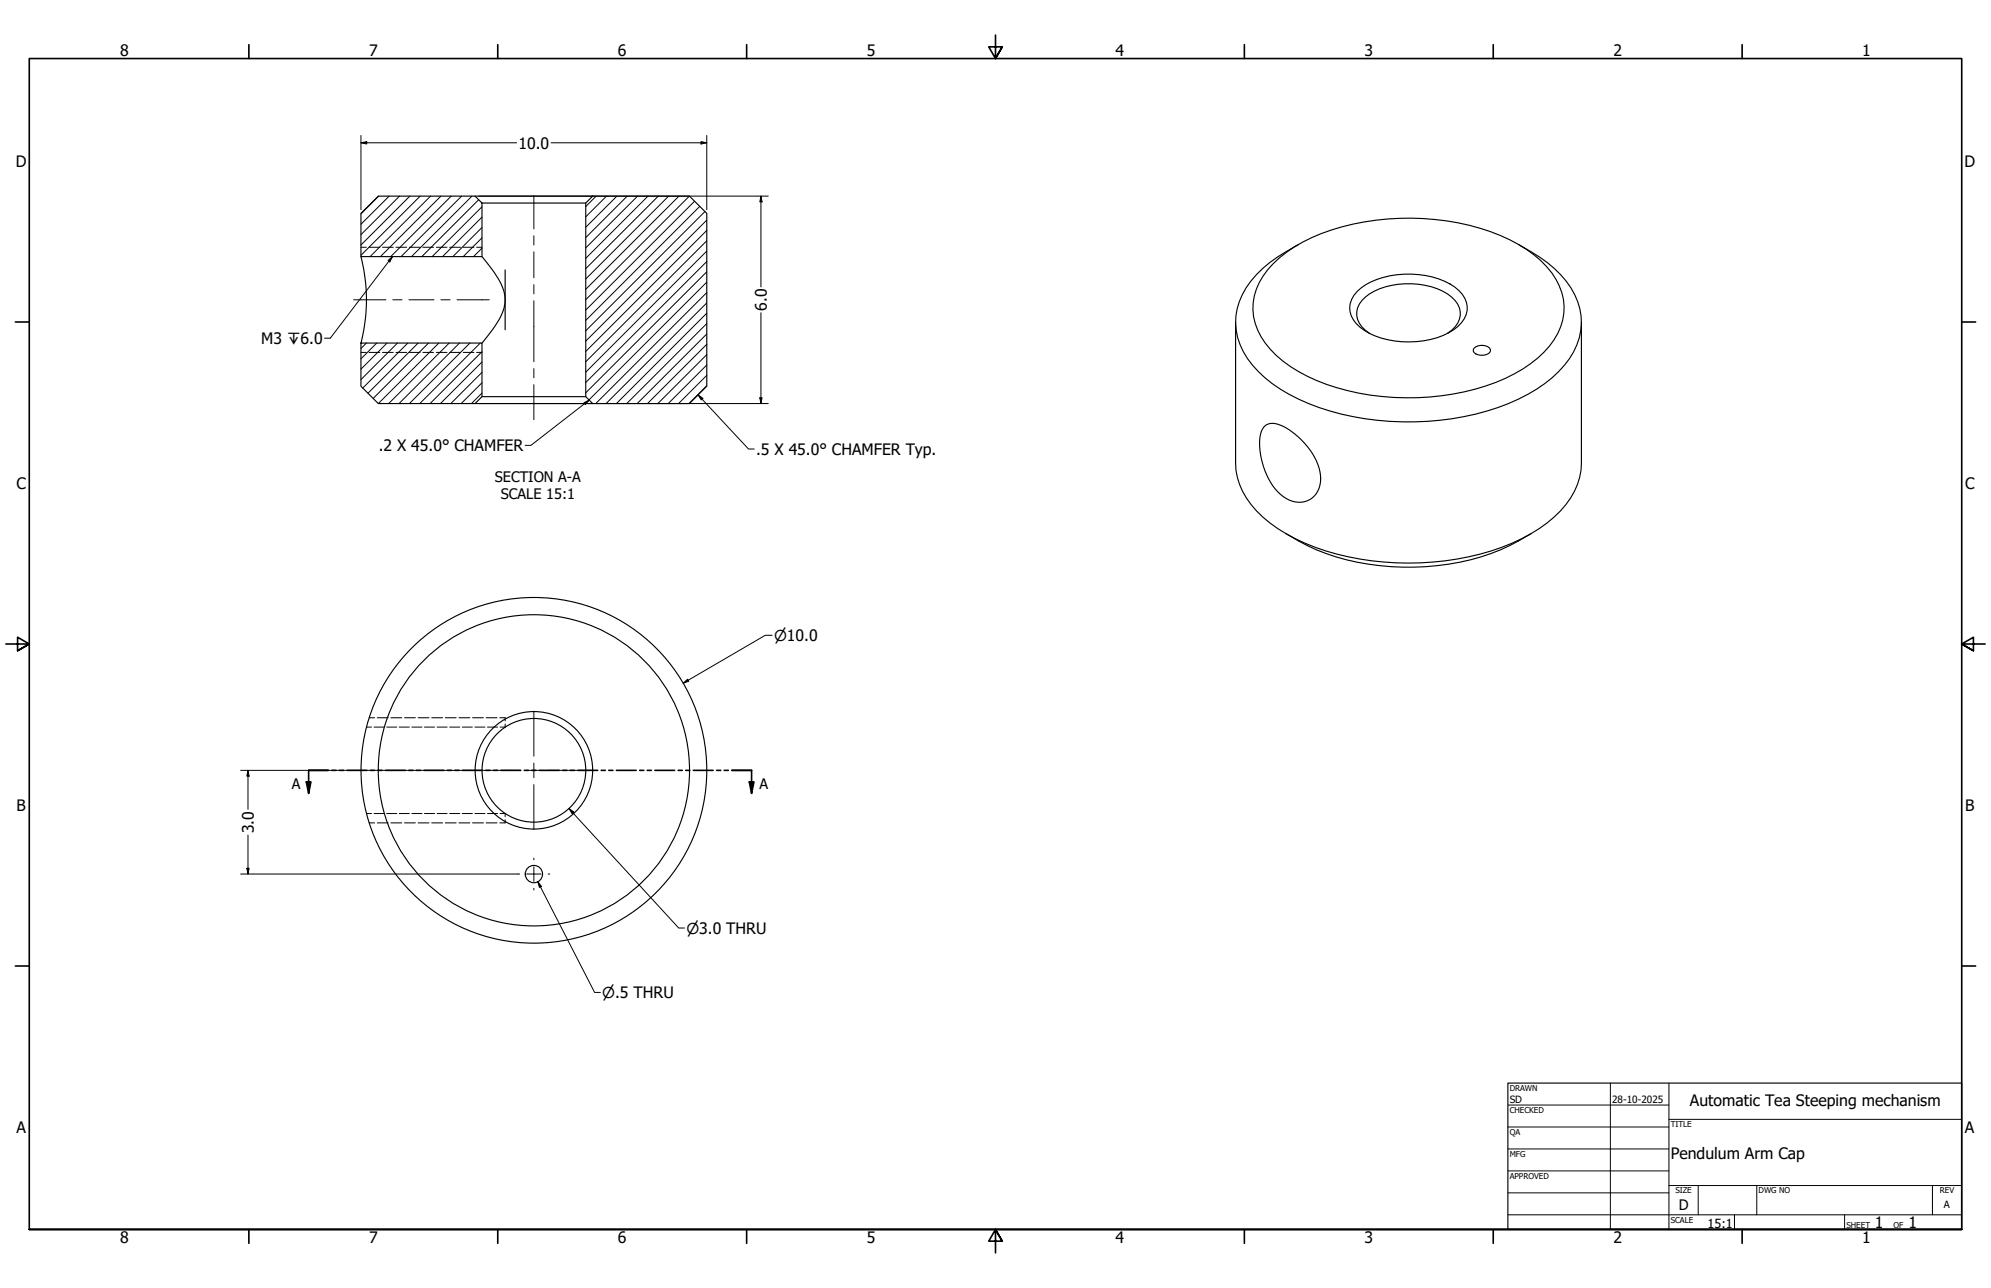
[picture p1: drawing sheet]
<svg xmlns="http://www.w3.org/2000/svg" width="864mm" height="559mm" viewBox="0 0 864 559" stroke-linecap="round" stroke-linejoin="round" font-family="sans-serif">
<!-- layer: Hatch (ANSI) -->
<g fill="none" stroke="#000" stroke-width=".43">
<path d="M164.3 85.1l-7.7 7.7M168.8 85.1l-12.2 12.2M173.3 85.1l-16.7 16.7M177.8 85.1l-21.2 21.2M182.2 85.1l-25.6 25.7M186.8 85.1l-26.3 26.2M191.2 85.1l-26.2 26.2M195.7 85.1l-26.2 26.2M200.2 85.1l-26.2 26.2M204.7 85.1l-26.2 26.2M207.6 86.6l-24.6 24.7M209.1 98.7l-12.7 12.6"/>
<path d="M209.1 94.2l-17.2 17.1M209.1 89.7l-21.7 21.6M258.6 85.1l-4.5 4.5M263.1 85.1l-9 9M267.6 85.1l-13.5 13.5M272.1 85.1l-18 18M276.5 85.1l-22.4 22.5M281.1 85.1l-27 27M285.5 85.1l-31.4 31.5M290 85.1l-35.9 35.9M294.5 85.1l-40.4 40.4M299 85.1l-44.9 44.9"/>
<path d="M301.3 87.3l-47.2 47.2M303.5 89.5l-49.4 49.5M305.8 91.8l-51.7 51.7M306.6 100l-52.5 52.5M306.6 95.5l-52.5 52.5M209.1 107.7l-3.7 3.6M209.1 103.2l-8.2 8.1M306.6 117.9l-52.5 52.5M306.6 113.5l-52.5 52.4M306.6 108.9l-52.5 52.6M306.6 104.5l-52.5 52.5M306.6 135.9l-39.2 39.2"/>
<path d="M306.6 131.4l-43.7 43.7M306.6 126.9l-48.2 48.2M306.6 122.4l-51.1 51.1M158.9 148.8l-2.3 2.4M163.4 148.8l-6.8 6.9M167.9 148.8l-11.3 11.4M172.4 148.8l-15.8 15.9M176.9 148.8l-19.6 19.6M181.4 148.8l-21.8 21.8M185.9 148.8l-24 24.1M190.4 148.8l-26.3 26.3M194.8 148.8l-26.2 26.3"/>
<path d="M199.3 148.8l-26.2 26.3M203.8 148.8l-26.2 26.3M208.3 148.8l-26.2 26.3M209.1 157.1l-18.1 18M209.1 152.6l-22.6 22.5M306.6 158.4l-16.8 16.7M306.6 153.8l-21.3 21.3M306.6 149.4l-25.8 25.7M306.6 144.9l-30.2 30.2M306.6 140.4l-34.7 34.7M209.1 170.5l-4.6 4.6M209.1 166.1l-9.1 9"/>
<path d="M209.1 161.5l-13.6 13.6M306.6 167.3l-7.8 7.8M306.6 162.8l-12.3 12.3"/>
</g>
<!-- layer: Hidden (ANSI) -->
<g fill="none" stroke="#000" stroke-width=".43">
<path d="M159 315.5h2.1M162.2 315.5h4.4M167.7 315.5h4.4M173.2 315.5h4.4M178.6 315.5h4.4M184.1 315.5h4.4M189.6 315.5h4.4M195.1 315.5h4.3M200.5 315.5h4.4M206 315.5h4.4M211.5 315.5h4.3M219.1 314.1v1.4h-2.2"/>
<path d="M219.1 311.4v1.4M159 353h2.1M162.2 353h4.4M167.7 353h4.4M173.2 353h4.4M178.6 353h4.4M184.1 353h4.4M189.6 353h4.4M195.1 353h4.3M200.5 353h4.4M206 353h4.4M211.5 353h4.3"/>
<path d="M216.9 353h2.2v1.3M219.1 355.7v1.3"/>
</g>
<!-- layer: Hidden Narrow (ANSI) -->
<g fill="none" stroke="#000" stroke-width=".43">
<path d="M156.6 107.3h2.3M160.1 107.3h4.6M165.9 107.3h4.7M171.7 107.3h4.7M177.6 107.3h4.6M183.4 107.3h4.7M189.2 107.3h4.7M195.1 107.3h4.6M200.9 107.3h4.7M206.7 107.3h2.4M156.6 152.9h2.3M160.1 152.9h4.6"/>
<path d="M165.9 152.9h4.7M171.7 152.9h4.7M177.6 152.9h4.6M183.4 152.9h4.7M189.2 152.9h4.7M195.1 152.9h4.6M200.9 152.9h4.7M206.7 152.9h2.4M160.1 311.4h2.4M163.7 311.4h4.7M169.5 311.4h4.8M175.5 311.4h4.7"/>
<path d="M181.4 311.4h4.7M187.3 311.4h4.7M193.1 311.4h4.8M199.1 311.4h4.7M205 311.4h4.7M210.9 311.4h4.7M216.8 311.4h2.3M160.1 357h2.4M163.7 357h4.7M169.5 357h4.8M175.5 357h4.7M181.4 357h4.7"/>
<path d="M187.3 357h4.7M193.1 357h4.8M199.1 357h4.7M205 357h4.7M210.9 357h4.7M216.8 357h2.3"/>
</g>
<!-- layer: Visible (ANSI) -->
<g fill="none" stroke="#000" stroke-width=".49">
<path d="M156.6 92.6l7.5-7.5h42l3 3v23.2h-52.5zM206.1 85.1h92.9l7.6 7.5v75l-7.6 7.5h-41.9l-3-3v-84l3-3M209.1 88.1h45M156.6 111.3a74.5 74.5 0 0 1 0 37.5M209.1 111.3l1.9 2.5a36.5 36.5 0 0 1 8 14.4 19.7 19.7 0 0 1-4.5 13.7l-5.4 6.9M219.1 117.1v26M552.3 114.4a68.1 68.1 0 0 1 34.6-17.2 108.3 108.3 0 0 1 68 6.8 43.2 43.2 0 0 1 21.4 20 24.3 24.3 0 0 1-4.3 26.2 59 59 0 0 1-27.7 17.3 108.6 108.6 0 0 1-77.3-4.3 43.2 43.2 0 0 1-21.5-20 24.3 24.3 0 0 1 4.4-26.2zM563.2 106.1a60.8 60.8 0 0 0-20.7 15.9 27.3 27.3 0 0 0 .8 36.5 64.7 64.7 0 0 0 28.8 18.3 122.8 122.8 0 0 0 82.2-1.7 58.2 58.2 0 0 0 26.5-19.5 27 27 0 0 0-1.5-33.6 60.8 60.8 0 0 0-20.6-15.9M535.9 139.8v61.2a31.9 31.9 0 0 0 11.9 23.4 84.7 84.7 0 0 0 42 18.1 118.8 118.8 0 0 0 70.2-8.8 49.9 49.9 0 0 0 22.9-20.5 27.2 27.2 0 0 0 3-12.2v-61.2M588.6 126.5a32.1 32.1 0 0 1 23.5-7.6 31.8 31.8 0 0 1 20.7 7.2 9.8 9.8 0 0 1-.4 15.5 36.3 36.3 0 0 1-30.3 5.8 21.4 21.4 0 0 1-16-10.4 9.6 9.6 0 0 1 2.5-10.5zM156.6 148.8h52.5v23.3l-3 3h-42l-7.5-7.5zM594 144.6a9.8 9.8 0 0 1-5.1-11 16.6 16.6 0 0 1 12.1-9.2 34.8 34.8 0 0 1 26.9 3.1 9.8 9.8 0 0 1 5.1 11.1 11.8 11.8 0 0 1-5.2 6"/>
<path d="M639.4 151a4.9 4.9 0 0 1 7.1 .7 3.2 3.2 0 0 1-4.3 2.4 2.85 2.85 0 0 1-3.1-2.4zM206.1 175.1h51M209.1 172.1h45M548.7 184.8a7 7 0 0 1 7.9 .2 32.1 32.1 0 0 1 15.9 19.6 10.2 10.2 0 0 1-7.9 13.3 14.9 14.9 0 0 1-13.6-8.8 30.3 30.3 0 0 1-3.9-21.9zM557.9 231.6a98.5 98.5 0 0 0 60.6 14.3 93.1 93.1 0 0 0 45.5-14.3"/>
<circle cx="231.6" cy="334.2" r="25.5"/>
<circle cx="231.6" cy="334.2" r="22.5"/>
<circle cx="231.6" cy="334.2" r="67.5"/>
<circle cx="231.6" cy="334.2" r="75"/>
<circle cx="231.6" cy="379.2" r="3.8"/>
</g>
<!-- layer: Section Line (ANSI) -->
<g fill="none" stroke="#000" stroke-width=".71">
<path d="M132.9 339.2h2l-1 5zM142.5 334.2h-8.6v10M144 334.2h1.8M147.2 334.2h1.8M150.6 334.2h8.5M160.7 334.2h1.8M163.9 334.2h1.8M167.3 334.2h8.5M177.3 334.2h1.8M180.6 334.2h1.8M183.9 334.2h8.6M194 334.2h1.8"/>
<path d="M197.3 334.2h1.8M200.6 334.2h8.6M210.7 334.2h1.8M214 334.2h1.8M217.3 334.2h8.6M227.4 334.2h1.8M230.7 334.2h1.8M234 334.2h8.6M244.1 334.2h1.8M247.4 334.2h1.8M250.7 334.2h8.6M260.8 334.2h1.8"/>
<path d="M264.1 334.2h1.8M267.4 334.2h8.5M277.5 334.2h1.8M280.7 334.2h1.8M284.1 334.2h8.5M294.1 334.2h1.8M297.4 334.2h1.8M300.7 334.2h8.6M310.8 334.2h1.8M314.1 334.2h1.8M317.4 334.2h8.6v10M325 339.2h2l-1 5z"/>
</g>
<g fill="#000">
<path d="M132.9 339.2h2l-1 5z" fill-rule="evenodd"/>
<path d="M325 339.2h2l-1 5z" fill-rule="evenodd"/>
</g>
<!-- layer: Border (ANSI) -->
<g fill="none" stroke="#000" stroke-width=".71">
<path d="M107.9 19.4v6M215.9 19.4v6M323.8 19.4v6M431.8 15.2v10.2l-2.9-5.1h5.8l-2.9 5.1 2.9-5.1M539.8 19.4v6M647.7 19.4v6M755.6 19.4v6M6.7 139.7h6M850.9 139.7h6M2.5 279.4h10.2l-5.1-2.9v5.8l5.1-2.9-5.1 2.9M861.1 279.4h-10.2l5.1-2.9v5.8l-5.1-2.9 5.1 2.9M6.7 419.1h6"/>
<path d="M850.9 419.1h6M12.7 533.4v-508h838.2v508h-838.2h838.2M107.9 533.4v6M215.9 533.4v6M323.8 533.4v6M434.7 538.5l-2.9-5.1 2.9 5.1h-5.8l2.9-5.1v10.2M539.8 533.4v6M647.7 533.4v6M755.6 533.4v6"/>
</g>
<!-- layer: Title (ANSI) -->
<g fill="none" stroke="#000" stroke-width=".43">
<path d="M654 479.4h69.9M698.5 469.9v63.5M723.9 469.9v63.5M654 488.9h69.9M654 498.5h69.9M723.9 485.6h127M654 508h69.9M654 517.5h69.9M723.9 514.3h127M736.6 514.3v12.7M762 514.3v12.7M838.2 514.3v12.7"/>
<path d="M654 527h196.9M752.3 527v6.4M800.1 527v6.4"/>
</g>
<path d="M654 469.9h196.9v63.5h-196.9z" fill="none" stroke="#000" stroke-width=".49"/>
<!-- layer: Dimension (ANSI) -->
<g fill="none" stroke="#000" stroke-width=".43">
<path d="M156.6 58.8v32.2M306.6 58.8v32.2M156.6 61.9l2.5-.4v1zM156.6 61.9h67.5M239 61.9h67.6M304.1 61.5l2.5 .4-2.5 .6zM207.7 85.1h23.8M231.7 85.1h101.5M330.1 85.1l.5 2.5h-1zM330.1 85.1v39.4M330.1 135.7v39.4M207.7 175.1h23.8"/>
<path d="M231.7 175.1h22M255.3 175.1h77.9M329.6 172.6h1l-.5 2.5zM334.9 275.6h-3l-35.6 20.8M296.3 296.4l1.9-1.7 .5 .9zM104.4 334.2h101.5M107.6 334.2l.5 2.5h-1zM107.6 334.2v16.9M104.4 379.2h120.2M107.1 376.7h1l-.5 2.5zM107.6 362.3v16.9"/>
</g>
<g fill="#000">
<path d="M156.6 61.9l2.5-.4v1z" fill-rule="evenodd"/>
<path d="M304.1 61.5l2.5 .4-2.5 .6z" fill-rule="evenodd"/>
<path d="M330.1 85.1l.5 2.5h-1z" fill-rule="evenodd"/>
<path d="M329.6 172.6h1l-.5 2.5z" fill-rule="evenodd"/>
<path d="M296.3 296.4l1.9-1.7 .5 .9z" fill-rule="evenodd"/>
<path d="M107.6 334.2l.5 2.5h-1z" fill-rule="evenodd"/>
<path d="M107.1 376.7h1l-.5 2.5z" fill-rule="evenodd"/>
</g>
<!-- layer: Symbol (ANSI) -->
<path d="M168.3 113l1.9-1.7-1.1 2.3zM170.2 111.3l-14.2 18.7M155.9 130.2l-12.6 16.5h-2.5M253.3 174.7l2.3-1.1-1.7 1.9zM255.6 173.6l-25.3 19.6h-2.5M302.8 171.3l2.1 1.5-.7 .7zM302.8 171.3l21.9 23.5h2.5M246.8 350.8l2 1.5-.7 .7zM246.8 350.8l47.6 51.8h2.5M233.3 382.6l1.5 2-.8 .4zM233.3 382.6l24.6 48h2.5" fill="none" stroke="#000" stroke-width=".43"/>
<g fill="#000">
<path d="M168.3 113l1.9-1.7-1.1 2.3z" fill-rule="evenodd"/>
<path d="M253.3 174.7l2.3-1.1-1.7 1.9z" fill-rule="evenodd"/>
<path d="M302.8 171.3l2.1 1.5-.7 .7z" fill-rule="evenodd"/>
<path d="M246.8 350.8l2 1.5-.7 .7z" fill-rule="evenodd"/>
<path d="M233.3 382.6l1.5 2-.8 .4z" fill-rule="evenodd"/>
</g>
<!-- layer: Centerline (ANSI) -->
<path d="M231.6 84.9v14.4M231.6 102.3v4M231.6 109.3v11.2M153.4 130.1h14M170.4 130.1h4M177.4 130.1h10.8M191.2 130.1h4M198.2 130.1h14M231.6 123.5v4M231.6 130.5v26.4M231.6 159.9v4M231.6 166.9v15.2" fill="none" stroke="#000" stroke-width=".43"/>
<!-- layer: Center Mark (ANSI) -->
<path d="M231.6 308.5v19.5M205.9 334.2h19.5M228.4 334.2h6.3M231.6 331v6.4M237.7 334.2h19.5M231.6 340.4v19.5M224.6 379.2h.8M228.4 379.2h6.3M231.6 372.3v.7M231.6 376v6.4M237.7 379.2h.8M231.6 385.4v.8" fill="none" stroke="#000" stroke-width=".43"/>
<g font-size="6.8">
<text x="52.1" y="24.4">8</text>
<text x="160.1" y="24.4">7</text>
<text x="268" y="24.4">6</text>
<text x="376" y="24.4">5</text>
<text x="483.9" y="24.4">4</text>
<text x="591.9" y="24.4">3</text>
<text x="699.8" y="24.4">2</text>
<text x="807.8" y="24.4">1</text>
<text x="224.9" y="64.5">10.0</text>
<text x="6.8" y="72.4">D</text>
<text x="852.1" y="72.4">D</text>
<text x="332.6" y="134.9" transform="rotate(-90 332.6 134.9)">6.0</text>
<text x="113.3" y="149.2">M3 ↧6.0</text>
<text x="164.3" y="195.7">.2 X 45.0° CHAMFER</text>
<text x="327.9" y="197.3">.5 X 45.0° CHAMFER Typ.</text>
<text x="7.1" y="212.1">C</text>
<text x="852.3" y="212.1">C</text>
<text x="7.2" y="351.8">B</text>
<text x="852.4" y="351.8">B</text>
<text x="110.1" y="361.5" transform="rotate(-90 110.1 361.5)">3.0</text>
<text x="733" y="479.7">Automatic Tea Steeping mechanism</text>
<text x="7.1" y="491.5">A</text>
<text x="852.3" y="491.5">A</text>
<text x="724.7" y="503">Pendulum Arm Cap</text>
<text x="813.3" y="532.6">1</text>
<text x="827.8" y="532.6">1</text>
<text x="52.1" y="539.4">8</text>
<text x="160.1" y="539.4">7</text>
<text x="268" y="539.4">6</text>
<text x="376" y="539.4">5</text>
<text x="483.9" y="539.4">4</text>
<text x="591.9" y="539.4">3</text>
<text x="699.8" y="539.4">2</text>
<text x="807.8" y="539.4">1</text>
</g>
<g font-size="6.5">
<text x="335.7" y="278">⌀10.0</text>
<text x="297.7" y="405.1">⌀3.0 THRU</text>
<text x="261.2" y="433.1">⌀.5 THRU</text>
</g>
<g font-size="6.3">
<text x="214.7" y="209.1">SECTION A-A</text>
<text x="217.2" y="216.6">SCALE 15:1</text>
<text x="126.5" y="342.3">A</text>
<text x="329.5" y="342.3">A</text>
<text x="728.1" y="524.9">D</text>
</g>
<text font-size="5.5" x="740.6" y="532.6">15:1</text>
<g font-size="4.3">
<text x="654.8" y="478.6">SD</text>
<text x="699.3" y="478.6">28-10-2025</text>
<text x="843.2" y="524.2">A</text>
</g>
<g font-size="3.5">
<text x="654.8" y="473.2">DRAWN</text>
<text x="654.8" y="482.8">CHECKED</text>
<text x="724.7" y="488.9">TITLE</text>
<text x="654.8" y="492.3">QA</text>
<text x="654.8" y="501.8">MFG</text>
<text x="654.8" y="511.4">APPROVED</text>
<text x="726.7" y="517.7">SIZE</text>
<text x="762.8" y="517.7">DWG NO</text>
<text x="841.4" y="517.7">REV</text>
<text x="724.7" y="530.4">SCALE</text>
<text x="800.9" y="532.6">SHEET</text>
<text x="821.3" y="532.6">OF</text>
</g>
</svg>
